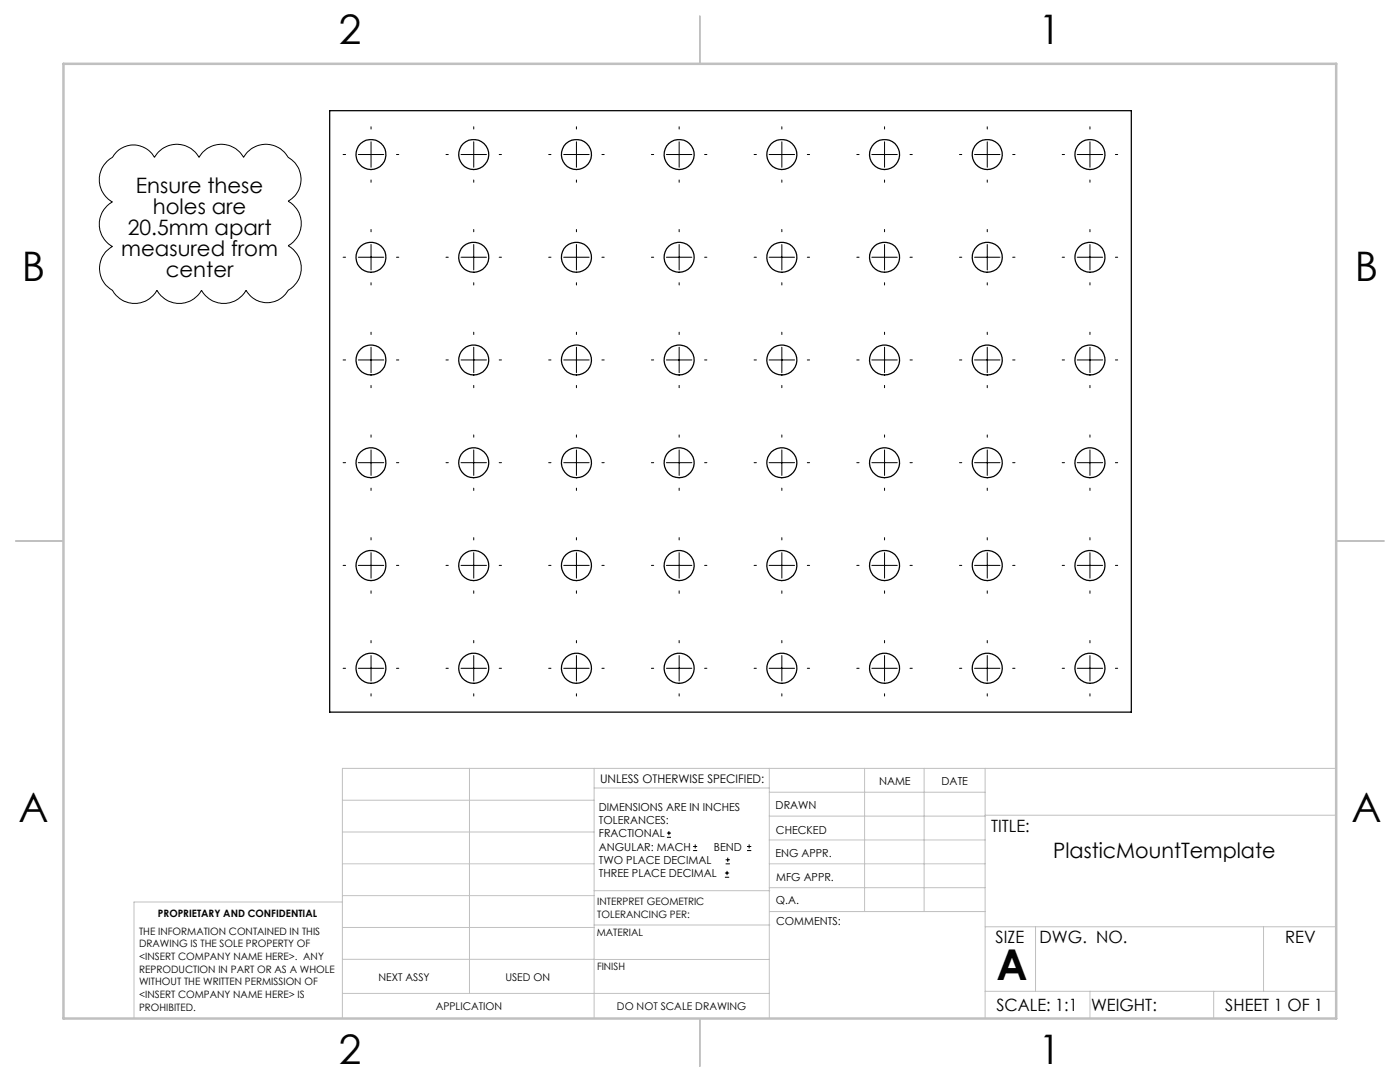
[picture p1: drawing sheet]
<svg xmlns="http://www.w3.org/2000/svg" width="279mm" height="216mm" viewBox="0 0 279 216" stroke-linecap="round" stroke-linejoin="round" font-family="sans-serif">
<g fill="none" stroke="#000" stroke-width=".25">
<path d="M65.8 22.1h160v120h-160z"/>
<circle cx="74" cy="30.8" r="3"/>
<circle cx="94.5" cy="30.8" r="3"/>
<circle cx="115" cy="30.8" r="3"/>
<circle cx="135.5" cy="30.8" r="3"/>
<circle cx="156" cy="30.8" r="3"/>
<circle cx="176.5" cy="30.8" r="3"/>
<circle cx="197" cy="30.8" r="3"/>
<circle cx="217.5" cy="30.8" r="3"/>
<circle cx="74" cy="51.3" r="3"/>
<circle cx="94.5" cy="51.3" r="3"/>
<circle cx="115" cy="51.3" r="3"/>
<circle cx="135.5" cy="51.3" r="3"/>
<circle cx="156" cy="51.3" r="3"/>
<circle cx="176.5" cy="51.3" r="3"/>
<circle cx="197" cy="51.3" r="3"/>
<circle cx="217.5" cy="51.3" r="3"/>
<circle cx="74" cy="71.8" r="3"/>
<circle cx="94.5" cy="71.8" r="3"/>
<circle cx="115" cy="71.8" r="3"/>
<circle cx="135.5" cy="71.8" r="3"/>
<circle cx="156" cy="71.8" r="2.99"/>
<circle cx="176.5" cy="71.8" r="2.99"/>
<circle cx="197" cy="71.8" r="2.99"/>
<circle cx="217.5" cy="71.8" r="2.99"/>
<circle cx="74" cy="92.3" r="3"/>
<circle cx="94.5" cy="92.3" r="3"/>
<circle cx="115" cy="92.3" r="3"/>
<circle cx="135.5" cy="92.3" r="3"/>
<circle cx="156" cy="92.3" r="2.99"/>
<circle cx="176.5" cy="92.3" r="2.99"/>
<circle cx="197" cy="92.3" r="2.99"/>
<circle cx="217.5" cy="92.3" r="2.99"/>
<circle cx="74" cy="112.8" r="3"/>
<circle cx="94.5" cy="112.8" r="3"/>
<circle cx="115" cy="112.8" r="3"/>
<circle cx="135.5" cy="112.8" r="3"/>
<circle cx="156" cy="112.9" r="3"/>
<circle cx="176.5" cy="112.9" r="3"/>
<circle cx="197" cy="112.9" r="3"/>
<circle cx="217.5" cy="112.9" r="3"/>
<circle cx="74" cy="133.3" r="3"/>
<circle cx="94.5" cy="133.3" r="3"/>
<circle cx="115" cy="133.3" r="3"/>
<circle cx="135.5" cy="133.3" r="3"/>
<circle cx="156" cy="133.3" r="3"/>
<circle cx="176.5" cy="133.3" r="3"/>
<circle cx="197" cy="133.3" r="3"/>
<circle cx="217.5" cy="133.3" r="3"/>
</g>
<g fill="none" stroke="#000" stroke-width=".2">
<path d="M21.4 32.2a4.5 4.5 0 0 0 1.8-1.8 4.8 4.8 0 0 1 7.6 1 5.1 5.1 0 0 1 8.9 0 5.1 5.1 0 0 1 8.9 0 5.1 5.1 0 0 1 8.9 0 5 5 0 0 1 0 8.7 5.1 5.1 0 0 1 0 8.9 5.1 5.1 0 0 1 0 8.9 4.8 4.8 0 0 1-8.4 0 5.1 5.1 0 0 1-8.9 0 5.1 5.1 0 0 1-8.9 0 5.1 5.1 0 0 1-8.9 0 5 5 0 0 1 0-8.7 5.1 5.1 0 0 1 0-8.9 5.1 5.1 0 0 1-1-8.1zM68.5 30.8h.5M71.5 30.8h5.1M74 25.3v.5M74 28.3v5.1M74 35.9v.5M79.1 30.8h.5M89 30.8h.5M92 30.8h5.1M94.5 25.3v.5M94.5 28.3v5.1M94.5 35.9v.5"/>
<path d="M99.6 30.8h.5M109.5 30.8h.5M112.5 30.8h5.1M115 25.3v.5M115 28.3v5.1M115 35.9v.5M120.1 30.8h.5M130 30.8h.5M133 30.8h5.1M135.5 25.3v.5M135.5 28.3v5.1M135.5 35.9v.5"/>
<path d="M140.6 30.8h.5M150.5 30.8h.5M153.5 30.8h5.1M156 25.3v.5M156 28.3v5.1M156 35.9v.5M161.1 30.8h.5M171 30.8h.4M174 30.8h5.1M176.5 25.3v.5M176.5 28.3v5.1M176.5 35.9v.5"/>
<path d="M181.6 30.8h.5M191.5 30.8h.4M194.5 30.8h5.1M197 25.3v.5M197 28.3v5.1M197 35.9v.5M202.1 30.8h.5M212 30.8h.4M215 30.8h5.1M217.5 25.3v.5M217.5 28.3v5.1M217.5 35.9v.5"/>
<path d="M222.6 30.8h.5M68.5 51.3h.5M71.5 51.3h5.1M74 45.8v.4M74 48.8v5.1M74 56.4v.5M79.1 51.3h.5M89 51.3h.5M92 51.3h5.1M94.5 45.8v.4M94.5 48.8v5.1M94.5 56.4v.5"/>
<path d="M99.6 51.3h.5M109.5 51.3h.5M112.5 51.3h5.1M115 45.8v.4M115 48.8v5.1M115 56.4v.5M120.1 51.3h.5M130 51.3h.5M133 51.3h5.1M135.5 45.8v.4M135.5 48.8v5.1M135.5 56.4v.5"/>
<path d="M140.6 51.3h.5M150.5 51.3h.5M153.5 51.3h5.1M156 45.8v.4M156 48.8v5.1M156 56.4v.5M161.1 51.3h.5M171 51.3h.4M174 51.3h5.1M176.5 45.8v.4M176.5 48.8v5.1M176.5 56.4v.5"/>
<path d="M181.6 51.3h.5M191.5 51.3h.4M194.5 51.3h5.1M197 45.8v.4M197 48.8v5.1M197 56.4v.5M202.1 51.3h.5M212 51.3h.4M215 51.3h5.1M217.5 45.8v.4M217.5 48.8v5.1M217.5 56.4v.5"/>
<path d="M222.6 51.3h.5M68.5 71.8h.5M71.5 71.8h5.1M74 66.3v.4M74 69.3v5.1M74 76.9v.5M79.1 71.8h.5M89 71.8h.5M92 71.8h5.1M94.5 66.3v.4M94.5 69.3v5.1M94.5 76.9v.5"/>
<path d="M99.6 71.8h.5M109.5 71.8h.5M112.5 71.8h5.1M115 66.3v.4M115 69.3v5.1M115 76.9v.5M120.1 71.8h.5M130 71.8h.5M133 71.8h5.1M135.5 66.3v.4M135.5 69.3v5.1M135.5 76.9v.5"/>
<path d="M140.6 71.8h.5M150.5 71.8h.5M153.5 71.8h5.1M156 66.3v.4M156 69.3v5.1M156 76.9v.5M161.1 71.8h.5M171 71.8h.4M174 71.8h5.1M176.5 66.3v.4M176.5 69.3v5.1M176.5 76.9v.5"/>
<path d="M181.6 71.8h.5M191.5 71.8h.4M194.5 71.8h5.1M197 66.3v.4M197 69.3v5.1M197 76.9v.5M202.1 71.8h.5M212 71.8h.4M215 71.8h5.1M217.5 66.3v.4M217.5 69.3v5.1M217.5 76.9v.5"/>
<path d="M222.6 71.8h.5M68.5 92.3h.5M71.5 92.3h5.1M74 86.8v.4M74 89.8v5.1M74 97.4v.5M79.1 92.3h.5M89 92.3h.5M92 92.3h5.1M94.5 86.8v.4M94.5 89.8v5.1M94.5 97.4v.5"/>
<path d="M99.6 92.3h.5M109.5 92.3h.5M112.5 92.3h5.1M115 86.8v.4M115 89.8v5.1M115 97.4v.5M120.1 92.3h.5M130 92.3h.5M133 92.3h5.1M135.5 86.8v.4M135.5 89.8v5.1M135.5 97.4v.5"/>
<path d="M140.6 92.3h.5M150.5 92.3h.5M153.5 92.3h5.1M156 86.8v.4M156 89.8v5.1M156 97.4v.5M161.1 92.3h.5M171 92.3h.4M174 92.3h5.1M176.5 86.8v.4M176.5 89.8v5.1M176.5 97.4v.5"/>
<path d="M181.6 92.3h.5M191.5 92.3h.4M194.5 92.3h5.1M197 86.8v.4M197 89.8v5.1M197 97.4v.5M202.1 92.3h.5M212 92.3h.4M215 92.3h5.1M217.5 86.8v.4M217.5 89.8v5.1M217.5 97.4v.5"/>
<path d="M222.6 92.3h.5M68.5 112.8h.5M71.5 112.8h5.1M74 107.3v.4M74 110.3v5.1M74 117.9v.5M79.1 112.8h.5M89 112.8h.5M92 112.8h5.1M94.5 107.3v.4M94.5 110.3v5.1M94.5 117.9v.5"/>
<path d="M99.6 112.8h.5M109.5 112.8h.5M112.5 112.8h5.1M115 107.3v.4M115 110.3v5.1M115 117.9v.5M120.1 112.8h.5M130 112.8h.5M133 112.8h5.1M135.5 107.3v.4M135.5 110.3v5.1M135.5 117.9v.5"/>
<path d="M140.6 112.8h.5M150.5 112.8h.5M153.5 112.8h5.1M156 107.3v.4M156 110.3v5.1M156 117.9v.5M161.1 112.8h.5M171 112.8h.4M174 112.8h5.1M176.5 107.3v.4M176.5 110.3v5.1M176.5 117.9v.5"/>
<path d="M181.6 112.8h.5M191.5 112.8h.4M194.5 112.8h5.1M197 107.3v.4M197 110.3v5.1M197 117.9v.5M202.1 112.8h.5M212 112.8h.4M215 112.8h5.1M217.5 107.3v.4M217.5 110.3v5.1M217.5 117.9v.5"/>
<path d="M222.6 112.8h.5M68.5 133.4h.5M71.5 133.4h5.1M74 127.8v.5M74 130.8v5.1M74 138.4v.5M79.1 133.4h.5M89 133.4h.5M92 133.4h5.1M94.5 127.8v.5M94.5 130.8v5.1M94.5 138.4v.5"/>
<path d="M99.6 133.4h.5M109.5 133.4h.5M112.5 133.4h5.1M115 127.8v.5M115 130.8v5.1M115 138.4v.5M120.1 133.4h.5M130 133.4h.5M133 133.4h5.1M135.5 127.8v.5M135.5 130.8v5.1M135.5 138.4v.5"/>
<path d="M140.6 133.4h.5M150.5 133.4h.5M153.5 133.4h5.1M156 127.8v.5M156 130.8v5.1M156 138.4v.5M161.1 133.4h.5M171 133.4h.4M174 133.4h5.1M176.5 127.8v.5M176.5 130.8v5.1M176.5 138.4v.5"/>
<path d="M181.6 133.4h.5M191.5 133.4h.4M194.5 133.4h5.1M197 127.8v.5M197 130.8v5.1M197 138.4v.5M202.1 133.4h.5M212 133.4h.4M215 133.4h5.1M217.5 127.8v.5M217.5 130.8v5.1M217.5 138.4v.5"/>
<path d="M222.6 133.4h.5M133.1 167.1h.8M133.1 166.2h.8M133.5 165.8v.9M138.3 169.7h.8M138.3 168.9h.8M138.7 168.5v.8M144.7 175h.8M144.7 174.2h.8M144.8 172.4h.9M144.8 171.6h.9M145.1 173.8v.8"/>
<path d="M145.2 171.1v.9M149.1 169.7h.8M149.1 168.9h.8M149.5 168.5v.8"/>
</g>
<g fill="none" stroke="#c0c0c0" stroke-width=".2">
<path d="M68.3 159.7h50.3M93.7 153.3v44.9M118.6 153.3v49.9M118.6 157.2h34.9M153.5 153.3v49.9M153.5 158.1h43.1M172.5 153.3v28.6M184.4 153.3v28.6M196.6 153.3v49.9M266.7 153.3h-198.4v49.9M68.3 178.7h50.3M68.3 172.4h50.3"/>
<path d="M68.3 166h50.3M68.3 180h-41.6v23.2M118.6 177.7h35M153.5 167.6h43.1M153.5 162.8h43.1M153.5 172.4h43.1M153.5 177.1h43.1M196.6 162.7h70.1M68.3 198.2h85.2M68.3 191.4l85.2 .1M68.3 185.1h50.3M118.6 184.6h35"/>
<path d="M153.6 181.9h43M196.6 197.8h70.1M196.6 184.9h70.1M206.7 184.9v12.9M217.5 197.8v5.4M242.2 197.8v5.4M252.2 184.9v12.9"/>
</g>
<path d="M139.7 3.2v9.5M3.1 107.9h9.6M266.7 107.9h9.5M139.7 203.2v9.6" fill="none" stroke="#c0c0c0" stroke-width=".25"/>
<path d="M12.7 12.7h254v190.5h-254z" fill="none" stroke="#c0c0c0" stroke-width=".5"/>
<text font-size="8.5" x="198.9" y="195.5">A</text>
<g font-size="8.1">
<text x="67.6" y="8.9">2</text>
<text x="207.3" y="8.9">1</text>
<text x="4.4" y="56.2">B</text>
<text x="270.4" y="56.2">B</text>
<text x="3.7" y="164.1">A</text>
<text x="269.7" y="164.1">A</text>
<text x="67.6" y="212.4">2</text>
<text x="207.3" y="212.4">1</text>
</g>
<g font-size="4.2">
<text x="27.1" y="38.5">Ensure these</text>
<text x="25.5" y="46.8">20.5mm apart</text>
<text x="30.5" y="42.7">holes are</text>
<text x="24.2" y="51">measured from</text>
<text x="33.1" y="55.2">center</text>
<text x="210.2" y="171.2">PlasticMountTemplate</text>
</g>
<g font-size="3.4">
<text x="197.8" y="166">TITLE:</text>
<text x="198.7" y="188.1">SIZE</text>
<text x="207.5" y="188.1">DWG. NO.</text>
<text x="256.5" y="188.2">REV</text>
<text x="198.8" y="201.7">SCALE: 1:1</text>
<text x="217.7" y="201.8">WEIGHT:</text>
<text x="244.5" y="201.7">SHEET 1 OF 1</text>
</g>
<text font-size="2.4" x="119.8" y="156.2">UNLESS OTHERWISE SPECIFIED:</text>
<g font-size="2.2">
<text x="119.5" y="161.8">DIMENSIONS ARE IN INCHES</text>
<text x="154.8" y="161.4">DRAWN</text>
<text x="175.4" y="156.6">NAME</text>
<text x="187.9" y="156.7">DATE</text>
<text x="119.5" y="164.4">TOLERANCES:</text>
<text x="119.5" y="167.1">FRACTIONAL</text>
<text x="154.9" y="166.3">CHECKED</text>
<text x="119.5" y="169.7">ANGULAR: MACH</text>
<text x="119.5" y="172.4">TWO PLACE DECIMAL</text>
<text x="142.5" y="169.7">BEND</text>
<text x="154.8" y="171">ENG APPR.</text>
<text x="119.5" y="175">THREE PLACE DECIMAL</text>
<text x="154.9" y="175.7">MFG APPR.</text>
<text x="154.9" y="180.4">Q.A.</text>
<text x="154.9" y="184.6">COMMENTS:</text>
</g>
<g font-size="2.1">
<text x="75.5" y="195.7">NEXT ASSY</text>
<text x="100.9" y="195.7">USED ON</text>
<text x="86.9" y="201.5">APPLICATION</text>
<text x="123.1" y="201.6">DO NOT SCALE DRAWING</text>
</g>
<g font-size="2">
<text x="31.5" y="182.9">PROPRIETARY AND CONFIDENTIAL</text>
<text x="119.2" y="180.6">INTERPRET GEOMETRIC</text>
<text x="119.2" y="183.1">TOLERANCING PER:</text>
<text x="27.8" y="186.5">THE INFORMATION CONTAINED IN THIS</text>
<text x="27.8" y="189">DRAWING IS THE SOLE PROPERTY OF</text>
<text x="27.8" y="191.6">&lt;INSERT COMPANY NAME HERE&gt;. ANY</text>
<text x="119.1" y="186.7">MATERIAL</text>
<text x="27.8" y="194.1">REPRODUCTION IN PART OR AS A WHOLE</text>
<text x="27.8" y="196.6">WITHOUT THE WRITTEN PERMISSION OF</text>
<text x="119.1" y="193.5">FINISH</text>
<text x="27.8" y="199.1">&lt;INSERT COMPANY NAME HERE&gt; IS</text>
<text x="27.8" y="201.7">PROHIBITED.</text>
</g>
</svg>
